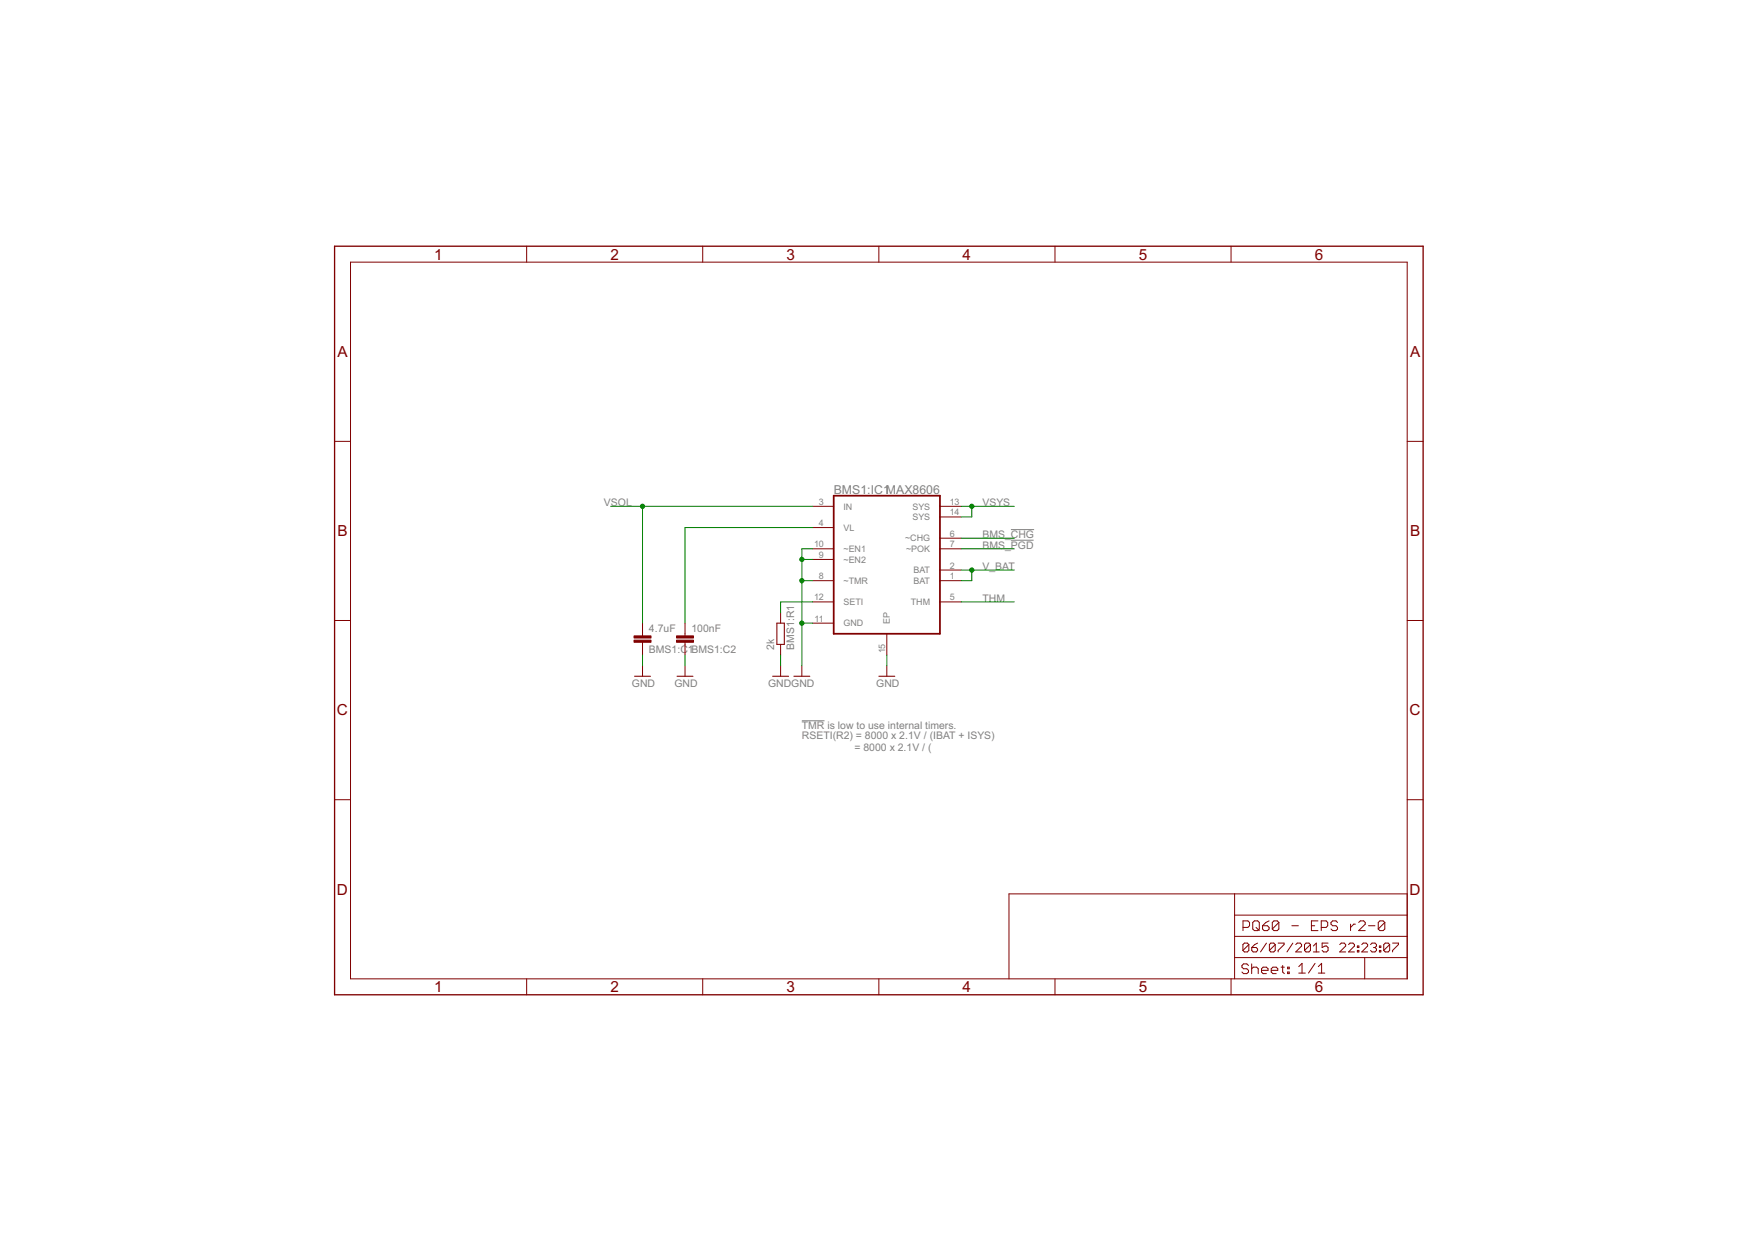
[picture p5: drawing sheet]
<svg xmlns="http://www.w3.org/2000/svg" width="420mm" height="297mm" viewBox="0 0 420 297" stroke-linecap="round" stroke-linejoin="round" font-family="sans-serif">
<path d="M241.7 126.7h5.6M241.7 129.2h5.5M191.7 172.4h5.5" fill="none" stroke="#808080" stroke-width=".24"/>
<g fill="none" stroke="#800000" stroke-width=".24">
<path d="M125.9 58.9v3.8M168 58.9v3.8M210.2 58.9v3.8M252.3 58.9v3.8M294.4 58.9v3.8M83.8 62.7h252.7v171.4h-252.7zM80 105.6h3.8M336.5 105.6h3.8M194.3 121.1h5.1M194.3 138.9h5.1M194.3 131.3h5.1M194.3 133.8h5.1"/>
<path d="M194.3 126.2h5.1M224.8 121.1h5M224.8 138.9h5M224.8 136.3h5M224.8 131.3h5M224.8 128.7h5M224.8 123.6h5M80 148.4h3.8M153.6 149v3.1M153.6 153.6v3.1M153.6 159.2v2.5M163.8 149v3.1"/>
<path d="M163.8 153.6v3.1M163.8 159.2v2.5M186.7 146.5v2.5M186.7 154.1v2.6M186.7 159.2v2.5M191.7 159.2v2.5M194.3 144h5.1M194.3 149h5.1M212.1 151.6v5.1M212.1 159.2v2.5M224.8 144h5M336.5 148.4h3.8"/>
<path d="M80 191.3h3.8M336.5 191.3h3.8M295.2 213.8v20.3M295.2 218.9h41.3M336.5 213.8h-95.2v20.3M125.9 234.1v3.8M168 234.1v3.8M210.2 234.1v3.8M252.3 234.1v3.8M294.4 234.1v3.8M295.2 229h41.3M295.2 223.9h41.3"/>
<path d="M297.2 221.8h1.2l.4-.4v-.8l-.4-.4h-1.2v2.4M298.6 230.9l-.4-.4h-.8l-.4 .4v.4l.4 .4h.8l.4 .4v.4l-.4 .4h-.8l-.4-.4M298.6 225.9l-.3-.3h-.7l-.4 .3v1.4M298.6 225.9v1.4l-.3 .4h-.7l-.4-.4M298.6 225.9l-1.4 1.4M299.3 230.5v2.4M299.3 231.7l.4-.4h.8l.4 .4v1.2M299.3 226.6h1.1l.3 .4v.3l-.3 .4h-.7l-.4-.4zM299.6 220.6l.4-.4h.8l.3 .4v1.6l-.3 .4h-.8l-.4-.4zM300.4 221.8l.7 .8M300.7 225.6l-.7 .3-.7 .7M301.7 232.1h1.5v-.4l-.4-.4h-.8l-.3 .4v.8l.3 .4h.8"/>
<path d="M301.9 221.4h1.2l.4 .4v.4l-.4 .4h-.8l-.4-.4zM302.9 225.6l-1.5 2.1M303.5 220.2l-.8 .4-.8 .8M304 232.1h1.6v-.4l-.4-.4h-.8l-.4 .4v.8l.4 .4h.8M304.9 225.9l-.3-.3h-.7l-.3 .3v1.4M304.9 225.9v1.4l-.3 .4h-.7l-.3-.4M304.9 225.9l-1.3 1.4M305.6 225.6h1.5v.3l-1.5 1.4v.4M305.8 220.6l-.4-.4h-.7l-.5 .4v1.6M305.8 220.6v1.6l-.4 .4h-.7l-.5-.4M305.8 220.6l-1.6 1.6M306.3 231.3h.8"/>
<path d="M306.7 230.9v1.6l.4 .4M307.9 231.3h.4v.4h-.4zM307.9 232.5h.4v.4h-.4zM308.9 221.4h1.6M309.2 225.6l-1.4 2.1M309.9 225.9l.3-.3h.7l.4 .3v.4l-1.4 1.4h1.4M310.6 231.2l.8-.8v2.3M310.6 232.7h1.5M313.4 225.9l-.4-.3h-.7l-.3 .3v1.4M313.4 225.9v1.4l-.4 .4h-.7l-.3-.4M313.4 225.9l-1.4 1.4M313.6 221.4h.8"/>
<path d="M314.1 227.7h1.4M314.1 226.3l.7-.7v2.1M314.5 230.4l-1.6 2.3M315.2 220.2h-1.6v2.4h1.6M315.3 232.7h1.5M315.3 231.2l.7-.8v2.3M316 221.8h1.1l.4-.4v-.8l-.4-.4h-1.1v2.4M317.6 225.6h-1.4v1l.7-.3h.3l.4 .3v.7l-.4 .4h-.7l-.3-.4M319.8 220.6l-.3-.4h-.8l-.4 .4v.4l.4 .4h.8l.3 .4v.4l-.3 .4h-.8l-.4-.4M320.4 225.9l.3-.3h.7l.4 .3v.4l-1.4 1.4h1.4M322.5 225.9l.3-.3h.7l.4 .3v.4l-1.4 1.4h1.4M323 221v1.6"/>
<path d="M324.1 221h-.4l-.7 .8M324.6 227.3h.4v.4h-.4zM324.6 226.3h.4v.3h-.4zM324.9 220.6l.4-.4h.8l.4 .4v.4l-1.6 1.6h1.6M325.6 225.9l.4-.3h.7l.3 .3v.4l-1.4 1.4h1.4M326.3 229v5.1M327.3 221.4h1.5M327.7 225.9l.4-.3h.7l.4 .3v.4l-.4 .3M328.4 226.6h.4M328.8 226.6l.4 .4v.3l-.4 .4h-.7l-.4-.4M329.9 227.3h.3v.4h-.3zM329.9 226.3h.3v.3h-.3z"/>
<path d="M331.2 220.6l-.4-.4h-.8l-.4 .4v1.6M331.2 220.6v1.6l-.4 .4h-.8l-.4-.4M331.2 220.6l-1.6 1.6M332.3 225.9l-.3-.3h-.7l-.4 .3v1.4M332.3 225.9v1.4l-.3 .4h-.7l-.4-.4M332.3 225.9l-1.4 1.4M333 225.6h1.4v.3l-1.4 1.4v.4"/>
</g>
<path d="M80 58.9h260.3v179h-260.3z" fill="none" stroke="#800000" stroke-width=".32"/>
<path d="M185.8 149h1.8v5.1h-1.8zM151.7 161.7h3.9M161.9 161.7h3.8M184.8 161.7h3.8M189.8 161.7h3.9M210.2 161.7h3.8" fill="none" stroke="#800000" stroke-width=".25"/>
<path d="M199.4 118.6h25.4v33h-25.4z" fill="none" stroke="#800000" stroke-width=".42"/>
<g fill="#800000" stroke="#800000" stroke-width=".24">
<path d="M151.6 152.1h4.1v.5h-4.1z"/>
<path d="M151.6 153.1h4.1v.5h-4.1z"/>
<path d="M161.8 152.1h4v.5h-4z"/>
<path d="M161.8 153.1h4v.5h-4z"/>
</g>
<g fill="none" stroke="#008000" stroke-width=".24">
<path d="M146 121.1h48.3M153.6 121.1v27.9M191.7 133.8h2.6M191.7 138.9h2.6M194.3 131.3h-2.6v27.9M194.3 126.2h-30.5v22.8M229.8 131.3h12.7M229.8 121.1h12.7M229.8 136.3h12.7M229.8 128.7h12.7M232.4 136.3v2.6h-2.6M232.4 121.1v2.5h-2.6"/>
<path d="M153.6 156.7v2.5M163.8 156.7v2.5M186.7 156.7v2.5M191.7 149h2.6M194.3 144h-7.6v2.5M212.1 156.7v2.5M229.8 144h12.7"/>
</g>
<g fill="#008000" stroke="#008000" stroke-width=".24">
<circle cx="191.7" cy="133.8" r=".51"/>
<circle cx="191.7" cy="149" r=".51"/>
<circle cx="191.7" cy="138.9" r=".51"/>
<circle cx="153.6" cy="121.1" r=".51"/>
<circle cx="232.4" cy="136.3" r=".51"/>
<circle cx="232.4" cy="121.1" r=".51"/>
</g>
<g font-size="4.1" fill="#800000">
<text x="103.9" y="62.1">1</text>
<text x="146" y="62.1">2</text>
<text x="188.1" y="62.1">3</text>
<text x="230.2" y="62.1">4</text>
<text x="272.3" y="62.1">5</text>
<text x="314.4" y="62.1">6</text>
<text x="80.7" y="85.4">A</text>
<text x="337.2" y="85.4">A</text>
<text x="80.7" y="128.3">B</text>
<text x="337.2" y="128.3">B</text>
<text x="80.6" y="171.1">C</text>
<text x="337.1" y="171.1">C</text>
<text x="80.6" y="214">D</text>
<text x="337.1" y="214">D</text>
<text x="103.9" y="237.3">1</text>
<text x="146" y="237.3">2</text>
<text x="188.1" y="237.3">3</text>
<text x="230.2" y="237.3">4</text>
<text x="272.3" y="237.3">5</text>
<text x="314.4" y="237.3">6</text>
</g>
<text font-size="3.3" fill="#808080" x="199.4" y="118.1">BMS1:IC1MAX8606</text>
<g font-size="2.8" fill="#808080">
<text x="144.4" y="121.1">VSOL</text>
<text x="234.9" y="121.1">VSYS</text>
<text x="234.9" y="128.7">BMS_CHG</text>
<text x="234.9" y="131.3">BMS_PGD</text>
<text x="234.9" y="136.3">V_BAT</text>
<text x="234.9" y="144">THM</text>
<text x="155.2" y="151.2">4.7uF</text>
<text x="165.3" y="151.2">100nF</text>
<text x="185.1" y="155.4" transform="rotate(-90 185.1 155.4)">2k</text>
<text x="189.9" y="155.4" transform="rotate(-90 189.9 155.4)">BMS1:R1</text>
<text x="155.2" y="156.3">BMS1:C</text>
<text x="164.5" y="156.3">1BMS1:C2</text>
<text x="151.1" y="164.3">GND</text>
<text x="161.3" y="164.3">GND</text>
<text x="183.7" y="164.3">GNDGND</text>
<text x="209.5" y="164.3">GND</text>
<text x="191.8" y="174.4">TMR is low to use internal timers.</text>
<text x="191.8" y="176.8">RSETI(R2) = 8000 x 2.1V / (IBAT + ISYS)</text>
<text x="204.3" y="179.5">= 8000 x 2.1V / (</text>
</g>
<g font-size="2.4" fill="#808080">
<text x="195.8" y="120.7">3</text>
<text x="195.8" y="125.8">4</text>
<text x="201.7" y="121.9">IN</text>
<text x="218.2" y="121.9">SYS</text>
<text x="218.2" y="124.4">SYS</text>
<text x="227.1" y="120.7">13</text>
<text x="227.1" y="123.3">14</text>
<text x="194.7" y="130.9">10</text>
<text x="201.7" y="126.9">VL</text>
<text x="216.4" y="129.5">~CHG</text>
<text x="227.1" y="128.4">6</text>
<text x="227.1" y="130.9">7</text>
<text x="195.8" y="133.4">9</text>
<text x="201.7" y="132">~EN1</text>
<text x="201.7" y="134.6">~EN2</text>
<text x="216.7" y="132">~POK</text>
<text x="218.4" y="137.1">BAT</text>
<text x="227.1" y="136">2</text>
<text x="194.7" y="143.6">12</text>
<text x="195.8" y="138.5">8</text>
<text x="201.7" y="139.6">~TMR</text>
<text x="218.4" y="139.6">BAT</text>
<text x="227.1" y="138.5">1</text>
<text x="227.1" y="143.6">5</text>
<text x="194.8" y="148.7">11</text>
<text x="201.7" y="144.7">SETI</text>
<text x="201.7" y="149.8">GND</text>
<text x="212.8" y="149.2" transform="rotate(-90 212.8 149.2)">EP</text>
<text x="217.8" y="144.7">THM</text>
<text x="211.7" y="156.3" transform="rotate(-90 211.7 156.3)">15</text>
</g>
</svg>
